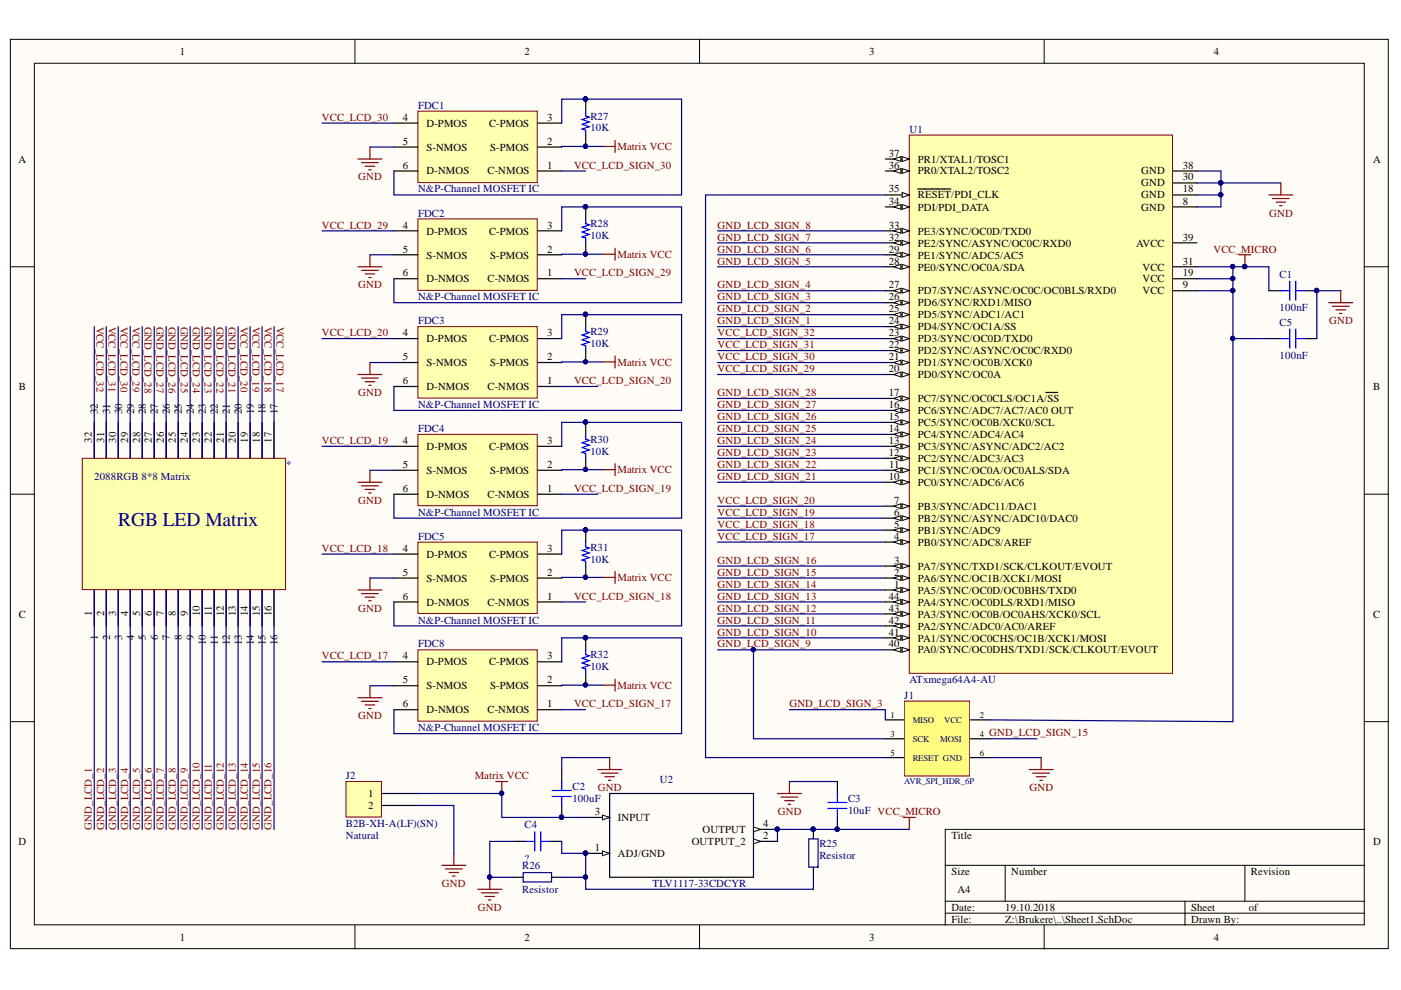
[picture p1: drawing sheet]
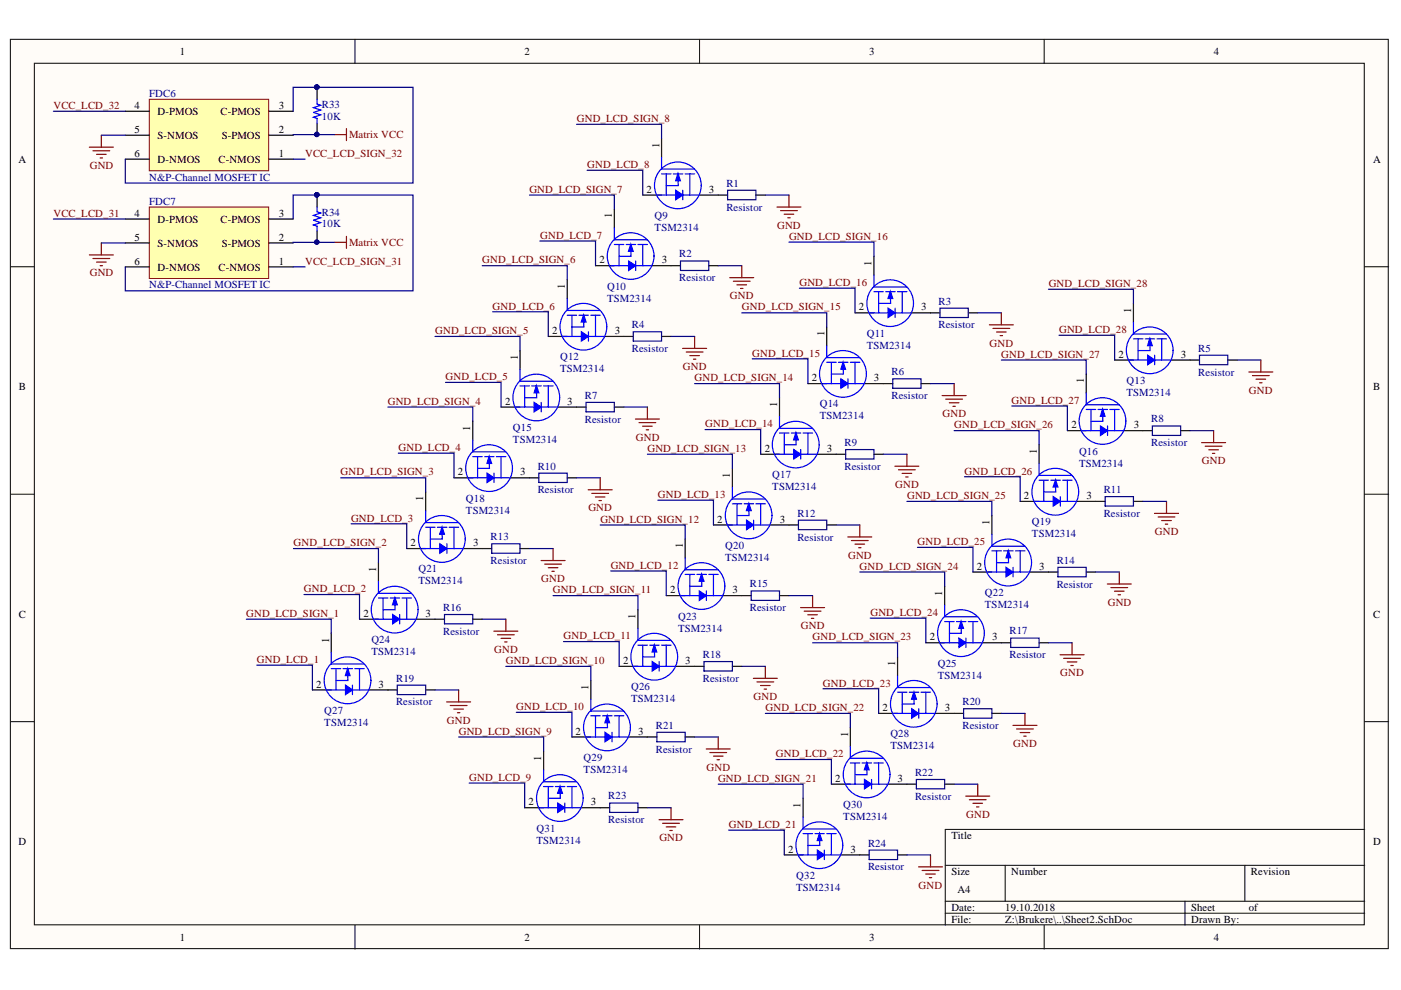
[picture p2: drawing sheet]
# Altium project Sleek Imponator.PrjPcb
2 sheets, 76 parts. Net scope: global (net labels, ports and power ports of the same name join across sheets).
Board file: PCB1.PcbDoc
Sheets:
  Sheet1.SchDoc
  Sheet2.SchDoc

## Sheet Sheet1.SchDoc
size A4

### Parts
*  2088RGB 8*8 Matrix  [PCBComponent_1]
C1  100nF  [CAP 0603/1608]
C2  100uF  [CAP 0603/1608]
C3  10uF  [CAP 0603/1608]
C4  ?  [CAP 0603/1608]
C5  100nF  [CAP 0603/1608]
FDC1  N&P-Channel MOSFET IC  [SSOT-6]
FDC2  N&P-Channel MOSFET IC  [SSOT-6]
FDC3  N&P-Channel MOSFET IC  [SSOT-6]
FDC4  N&P-Channel MOSFET IC  [SSOT-6]
FDC5  N&P-Channel MOSFET IC  [SSOT-6]
FDC8  N&P-Channel MOSFET IC  [SSOT-6]
J1  AVR_SPI_HDR_6P  [HEADER_3x2]
J2  B2B-XH-A(LF)(SN)  Colour: Natural  [JST XH B2B-XH-A]
R25  Resistor  [RESC0603(1608)_N]
R26  Resistor  [RESC0603(1608)_N]
R27  10K  [RES 0603/1608]
R28  10K  [RES 0603/1608]
R29  10K  [RES 0603/1608]
R30  10K  [RES 0603/1608]
R31  10K  [RES 0603/1608]
R32  10K  [RES 0603/1608]
U1  ATxmega64A4-AU  [44A_N]
U2  TLV1117-33CDCYR  [SOT230P700X180-4N]

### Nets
GND: C1.2 C2.2 C3.2 C4.2 C5.2 FDC1.5(S-NMOS) FDC2.5(S-NMOS) FDC3.5(S-NMOS) FDC4.5(S-NMOS) FDC5.5(S-NMOS) FDC8.5(S-NMOS) J1.6(GND) J2.2 R26.1 U1.8(GND) U1.18(GND) U1.30(GND) U1.38(GND)
Matrix VCC: C2.1 FDC1.2(S-PMOS) FDC2.2(S-PMOS) FDC3.2(S-PMOS) FDC4.2(S-PMOS) FDC5.2(S-PMOS) FDC8.2(S-PMOS) J2.1 R27.1 R28.1 R29.1 R30.1 R31.1 R32.1 U2.3(INPUT)
VCC_MICRO: C1.1 C3.1 C5.1 J1.2(VCC) R25.2 U1.9(VCC) U1.19(VCC) U1.31(VCC) U2.2(OUTPUT_2) U2.4(OUTPUT)
GND_LCD_1: *.1
GND_LCD_2: *.2
GND_LCD_3: *.3
GND_LCD_4: *.4
GND_LCD_5: *.5
GND_LCD_6: *.6
GND_LCD_7: *.7
GND_LCD_8: *.8
GND_LCD_9: *.9
GND_LCD_10: *.10
GND_LCD_11: *.11
GND_LCD_12: *.12
GND_LCD_13: *.13
GND_LCD_14: *.14
GND_LCD_15: *.15
GND_LCD_16: *.16
GND_LCD_21: *.21
GND_LCD_22: *.22
GND_LCD_23: *.23
GND_LCD_24: *.24
GND_LCD_25: *.25
GND_LCD_26: *.26
GND_LCD_27: *.27
GND_LCD_28: *.28
GND_LCD_SIGN_1: U1.24(PD4/SYNC/OC1A/SS)
GND_LCD_SIGN_2: U1.25(PD5/SYNC/ADC1/AC1)
GND_LCD_SIGN_3: J1.1(MISO) U1.26(PD6/SYNC/RXD1/MISO)
GND_LCD_SIGN_4: U1.27(PD7/SYNC/ASYNC/OC0C/OC0BLS/RXD0)
GND_LCD_SIGN_5: U1.28(PE0/SYNC/OC0A/SDA)
GND_LCD_SIGN_6: U1.29(PE1/SYNC/ADC5/AC5)
GND_LCD_SIGN_7: U1.32(PE2/SYNC/ASYNC/OC0C/RXD0)
GND_LCD_SIGN_8: U1.33(PE3/SYNC/OC0D/TXD0)
GND_LCD_SIGN_9: J1.3(SCK) U1.40(PA0/SYNC/OC0DHS/TXD1/SCK/CLKOUT/EVOUT)
GND_LCD_SIGN_10: U1.41(PA1/SYNC/OC0CHS/OC1B/XCK1/MOSI)
GND_LCD_SIGN_11: U1.42(PA2/SYNC/ADC0/AC0/AREF)
GND_LCD_SIGN_12: U1.43(PA3/SYNC/OC0B/OC0AHS/XCK0/SCL)
GND_LCD_SIGN_13: U1.44(PA4/SYNC/OC0DLS/RXD1/MISO)
GND_LCD_SIGN_14: U1.1(PA5/SYNC/OC0D/OC0BHS/TXD0)
GND_LCD_SIGN_15: J1.4(MOSI) U1.2(PA6/SYNC/OC1B/XCK1/MOSI)
GND_LCD_SIGN_16: U1.3(PA7/SYNC/TXD1/SCK/CLKOUT/EVOUT)
GND_LCD_SIGN_21: U1.10(PC0/SYNC/ADC6/AC6)
GND_LCD_SIGN_22: U1.11(PC1/SYNC/OC0A/OC0ALS/SDA)
GND_LCD_SIGN_23: U1.12(PC2/SYNC/ADC3/AC3)
GND_LCD_SIGN_24: U1.13(PC3/SYNC/ASYNC/ADC2/AC2)
GND_LCD_SIGN_25: U1.14(PC4/SYNC/ADC4/AC4)
GND_LCD_SIGN_26: U1.15(PC5/SYNC/OC0B/XCK0/SCL)
GND_LCD_SIGN_27: U1.16(PC6/SYNC/ADC7/AC7/AC0_OUT)
GND_LCD_SIGN_28: U1.17(PC7/SYNC/OC0CLS/OC1A/~{SS})
VCC_LCD_17: *.17 FDC8.4(D-PMOS)
VCC_LCD_18: *.18 FDC5.4(D-PMOS)
VCC_LCD_19: *.19 FDC4.4(D-PMOS)
VCC_LCD_20: *.20 FDC3.4(D-PMOS)
VCC_LCD_29: *.29 FDC2.4(D-PMOS)
VCC_LCD_30: *.30 FDC1.4(D-PMOS)
VCC_LCD_31: *.31
VCC_LCD_32: *.32
VCC_LCD_SIGN_17: FDC8.1(C-NMOS) U1.4(PB0/SYNC/ADC8/AREF)
VCC_LCD_SIGN_18: FDC5.1(C-NMOS) U1.5(PB1/SYNC/ADC9)
VCC_LCD_SIGN_19: FDC4.1(C-NMOS) U1.6(PB2/SYNC/ASYNC/ADC10/DAC0)
VCC_LCD_SIGN_20: FDC3.1(C-NMOS) U1.7(PB3/SYNC/ADC11/DAC1)
VCC_LCD_SIGN_29: FDC2.1(C-NMOS) U1.20(PD0/SYNC/OC0A)
VCC_LCD_SIGN_30: FDC1.1(C-NMOS) U1.21(PD1/SYNC/OC0B/XCK0)
VCC_LCD_SIGN_31: U1.22(PD2/SYNC/ASYNC/OC0C/RXD0)
VCC_LCD_SIGN_32: U1.23(PD3/SYNC/OC0D/TXD0)
NetC4_1: C4.1 R25.1 R26.2 U2.1(ADJ/GND)
NetFDC1_3: FDC1.3(C-PMOS) FDC1.6(D-NMOS) R27.2
NetFDC2_3: FDC2.3(C-PMOS) FDC2.6(D-NMOS) R28.2
NetFDC3_3: FDC3.3(C-PMOS) FDC3.6(D-NMOS) R29.2
NetFDC4_3: FDC4.3(C-PMOS) FDC4.6(D-NMOS) R30.2
NetFDC5_3: FDC5.3(C-PMOS) FDC5.6(D-NMOS) R31.2
NetFDC8_3: FDC8.3(C-PMOS) FDC8.6(D-NMOS) R32.2
NetJ1_5: J1.5(RESET) U1.35(~{RESET}/PDI_CLK)

Not connected (* = marked no-connect by the designer): U1 34(PDI/PDI_DATA) 36(PR0/XTAL2/TOSC2) 37(PR1/XTAL1/TOSC1) 39(AVCC)

## Sheet Sheet2.SchDoc
size A4

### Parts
FDC6  N&P-Channel MOSFET IC  [SSOT-6]
FDC7  N&P-Channel MOSFET IC  [SSOT-6]
Q9  TSM2314  [SOT95P280X130-3N]
Q10  TSM2314  [SOT95P280X130-3N]
Q11  TSM2314  [SOT95P280X130-3N]
Q12  TSM2314  [SOT95P280X130-3N]
Q13  TSM2314  [SOT95P280X130-3N]
Q14  TSM2314  [SOT95P280X130-3N]
Q15  TSM2314  [SOT95P280X130-3N]
Q16  TSM2314  [SOT95P280X130-3N]
Q17  TSM2314  [SOT95P280X130-3N]
Q18  TSM2314  [SOT95P280X130-3N]
Q19  TSM2314  [SOT95P280X130-3N]
Q20  TSM2314  [SOT95P280X130-3N]
Q21  TSM2314  [SOT95P280X130-3N]
Q22  TSM2314  [SOT95P280X130-3N]
Q23  TSM2314  [SOT95P280X130-3N]
Q24  TSM2314  [SOT95P280X130-3N]
Q25  TSM2314  [SOT95P280X130-3N]
Q26  TSM2314  [SOT95P280X130-3N]
Q27  TSM2314  [SOT95P280X130-3N]
Q28  TSM2314  [SOT95P280X130-3N]
Q29  TSM2314  [SOT95P280X130-3N]
Q30  TSM2314  [SOT95P280X130-3N]
Q31  TSM2314  [SOT95P280X130-3N]
Q32  TSM2314  [SOT95P280X130-3N]
R1  Resistor  [RESC0603(1608)_N]
R2  Resistor  [RESC0603(1608)_N]
R3  Resistor  [RESC0603(1608)_N]
R4  Resistor  [RESC0603(1608)_N]
R5  Resistor  [RESC0603(1608)_N]
R6  Resistor  [RESC0603(1608)_N]
R7  Resistor  [RESC0603(1608)_N]
R8  Resistor  [RESC0603(1608)_N]
R9  Resistor  [RESC0603(1608)_N]
R10  Resistor  [RESC0603(1608)_N]
R11  Resistor  [RESC0603(1608)_N]
R12  Resistor  [RESC0603(1608)_N]
R13  Resistor  [RESC0603(1608)_N]
R14  Resistor  [RESC0603(1608)_N]
R15  Resistor  [RESC0603(1608)_N]
R16  Resistor  [RESC0603(1608)_N]
R17  Resistor  [RESC0603(1608)_N]
R18  Resistor  [RESC0603(1608)_N]
R19  Resistor  [RESC0603(1608)_N]
R20  Resistor  [RESC0603(1608)_N]
R21  Resistor  [RESC0603(1608)_N]
R22  Resistor  [RESC0603(1608)_N]
R23  Resistor  [RESC0603(1608)_N]
R24  Resistor  [RESC0603(1608)_N]
R33  10K  [RES 0603/1608]
R34  10K  [RES 0603/1608]

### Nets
GND: FDC6.5(S-NMOS) FDC7.5(S-NMOS) R1.2 R2.2 R3.2 R4.2 R5.2 R6.2 R7.2 R8.2 R9.2 R10.2 R11.2 R12.2 R13.2 R14.2 R15.2 R16.2 R17.2 R18.2 R19.2 R20.2 R21.2 R22.2 R23.2 R24.2
Matrix VCC: FDC6.2(S-PMOS) FDC7.2(S-PMOS) R33.1 R34.1
GND_LCD_1: Q27.2(Source)
GND_LCD_2: Q24.2(Source)
GND_LCD_3: Q21.2(Source)
GND_LCD_4: Q18.2(Source)
GND_LCD_5: Q15.2(Source)
GND_LCD_6: Q12.2(Source)
GND_LCD_7: Q10.2(Source)
GND_LCD_8: Q9.2(Source)
GND_LCD_9: Q31.2(Source)
GND_LCD_10: Q29.2(Source)
GND_LCD_11: Q26.2(Source)
GND_LCD_12: Q23.2(Source)
GND_LCD_13: Q20.2(Source)
GND_LCD_14: Q17.2(Source)
GND_LCD_15: Q14.2(Source)
GND_LCD_16: Q11.2(Source)
GND_LCD_21: Q32.2(Source)
GND_LCD_22: Q30.2(Source)
GND_LCD_23: Q28.2(Source)
GND_LCD_24: Q25.2(Source)
GND_LCD_25: Q22.2(Source)
GND_LCD_26: Q19.2(Source)
GND_LCD_27: Q16.2(Source)
GND_LCD_28: Q13.2(Source)
GND_LCD_SIGN_1: Q27.1(Gate)
GND_LCD_SIGN_2: Q24.1(Gate)
GND_LCD_SIGN_3: Q21.1(Gate)
GND_LCD_SIGN_4: Q18.1(Gate)
GND_LCD_SIGN_5: Q15.1(Gate)
GND_LCD_SIGN_6: Q12.1(Gate)
GND_LCD_SIGN_7: Q10.1(Gate)
GND_LCD_SIGN_8: Q9.1(Gate)
GND_LCD_SIGN_9: Q31.1(Gate)
GND_LCD_SIGN_10: Q29.1(Gate)
GND_LCD_SIGN_11: Q26.1(Gate)
GND_LCD_SIGN_12: Q23.1(Gate)
GND_LCD_SIGN_13: Q20.1(Gate)
GND_LCD_SIGN_14: Q17.1(Gate)
GND_LCD_SIGN_15: Q14.1(Gate)
GND_LCD_SIGN_16: Q11.1(Gate)
GND_LCD_SIGN_21: Q32.1(Gate)
GND_LCD_SIGN_22: Q30.1(Gate)
GND_LCD_SIGN_23: Q28.1(Gate)
GND_LCD_SIGN_24: Q25.1(Gate)
GND_LCD_SIGN_25: Q22.1(Gate)
GND_LCD_SIGN_26: Q19.1(Gate)
GND_LCD_SIGN_27: Q16.1(Gate)
GND_LCD_SIGN_28: Q13.1(Gate)
VCC_LCD_31: FDC7.4(D-PMOS)
VCC_LCD_32: FDC6.4(D-PMOS)
VCC_LCD_SIGN_31: FDC7.1(C-NMOS)
VCC_LCD_SIGN_32: FDC6.1(C-NMOS)
NetFDC6_3: FDC6.3(C-PMOS) FDC6.6(D-NMOS) R33.2
NetFDC7_3: FDC7.3(C-PMOS) FDC7.6(D-NMOS) R34.2
NetQ9_3: Q9.3(Drain) R1.1
NetQ10_3: Q10.3(Drain) R2.1
NetQ11_3: Q11.3(Drain) R3.1
NetQ12_3: Q12.3(Drain) R4.1
NetQ13_3: Q13.3(Drain) R5.1
NetQ14_3: Q14.3(Drain) R6.1
NetQ15_3: Q15.3(Drain) R7.1
NetQ16_3: Q16.3(Drain) R8.1
NetQ17_3: Q17.3(Drain) R9.1
NetQ18_3: Q18.3(Drain) R10.1
NetQ19_3: Q19.3(Drain) R11.1
NetQ20_3: Q20.3(Drain) R12.1
NetQ21_3: Q21.3(Drain) R13.1
NetQ22_3: Q22.3(Drain) R14.1
NetQ23_3: Q23.3(Drain) R15.1
NetQ24_3: Q24.3(Drain) R16.1
NetQ25_3: Q25.3(Drain) R17.1
NetQ26_3: Q26.3(Drain) R18.1
NetQ27_3: Q27.3(Drain) R19.1
NetQ28_3: Q28.3(Drain) R20.1
NetQ29_3: Q29.3(Drain) R21.1
NetQ30_3: Q30.3(Drain) R22.1
NetQ31_3: Q31.3(Drain) R23.1
NetQ32_3: Q32.3(Drain) R24.1

## Nets that join several sheets
GND: Sheet1 (18 pins), Sheet2 (26 pins)
Matrix VCC: Sheet1 (15 pins), Sheet2 (FDC6.2 FDC7.2 R33.1 R34.1)
GND_LCD_1: Sheet1 (*.1), Sheet2 (Q27.2)
GND_LCD_2: Sheet1 (*.2), Sheet2 (Q24.2)
GND_LCD_3: Sheet1 (*.3), Sheet2 (Q21.2)
GND_LCD_4: Sheet1 (*.4), Sheet2 (Q18.2)
GND_LCD_5: Sheet1 (*.5), Sheet2 (Q15.2)
GND_LCD_6: Sheet1 (*.6), Sheet2 (Q12.2)
GND_LCD_7: Sheet1 (*.7), Sheet2 (Q10.2)
GND_LCD_8: Sheet1 (*.8), Sheet2 (Q9.2)
GND_LCD_9: Sheet1 (*.9), Sheet2 (Q31.2)
GND_LCD_10: Sheet1 (*.10), Sheet2 (Q29.2)
GND_LCD_11: Sheet1 (*.11), Sheet2 (Q26.2)
GND_LCD_12: Sheet1 (*.12), Sheet2 (Q23.2)
GND_LCD_13: Sheet1 (*.13), Sheet2 (Q20.2)
GND_LCD_14: Sheet1 (*.14), Sheet2 (Q17.2)
GND_LCD_15: Sheet1 (*.15), Sheet2 (Q14.2)
GND_LCD_16: Sheet1 (*.16), Sheet2 (Q11.2)
GND_LCD_21: Sheet1 (*.21), Sheet2 (Q32.2)
GND_LCD_22: Sheet1 (*.22), Sheet2 (Q30.2)
GND_LCD_23: Sheet1 (*.23), Sheet2 (Q28.2)
GND_LCD_24: Sheet1 (*.24), Sheet2 (Q25.2)
GND_LCD_25: Sheet1 (*.25), Sheet2 (Q22.2)
GND_LCD_26: Sheet1 (*.26), Sheet2 (Q19.2)
GND_LCD_27: Sheet1 (*.27), Sheet2 (Q16.2)
GND_LCD_28: Sheet1 (*.28), Sheet2 (Q13.2)
GND_LCD_SIGN_1: Sheet1 (U1.24), Sheet2 (Q27.1)
GND_LCD_SIGN_2: Sheet1 (U1.25), Sheet2 (Q24.1)
GND_LCD_SIGN_3: Sheet1 (J1.1 U1.26), Sheet2 (Q21.1)
GND_LCD_SIGN_4: Sheet1 (U1.27), Sheet2 (Q18.1)
GND_LCD_SIGN_5: Sheet1 (U1.28), Sheet2 (Q15.1)
GND_LCD_SIGN_6: Sheet1 (U1.29), Sheet2 (Q12.1)
GND_LCD_SIGN_7: Sheet1 (U1.32), Sheet2 (Q10.1)
GND_LCD_SIGN_8: Sheet1 (U1.33), Sheet2 (Q9.1)
GND_LCD_SIGN_9: Sheet1 (J1.3 U1.40), Sheet2 (Q31.1)
GND_LCD_SIGN_10: Sheet1 (U1.41), Sheet2 (Q29.1)
GND_LCD_SIGN_11: Sheet1 (U1.42), Sheet2 (Q26.1)
GND_LCD_SIGN_12: Sheet1 (U1.43), Sheet2 (Q23.1)
GND_LCD_SIGN_13: Sheet1 (U1.44), Sheet2 (Q20.1)
GND_LCD_SIGN_14: Sheet1 (U1.1), Sheet2 (Q17.1)
GND_LCD_SIGN_15: Sheet1 (J1.4 U1.2), Sheet2 (Q14.1)
GND_LCD_SIGN_16: Sheet1 (U1.3), Sheet2 (Q11.1)
GND_LCD_SIGN_21: Sheet1 (U1.10), Sheet2 (Q32.1)
GND_LCD_SIGN_22: Sheet1 (U1.11), Sheet2 (Q30.1)
GND_LCD_SIGN_23: Sheet1 (U1.12), Sheet2 (Q28.1)
GND_LCD_SIGN_24: Sheet1 (U1.13), Sheet2 (Q25.1)
GND_LCD_SIGN_25: Sheet1 (U1.14), Sheet2 (Q22.1)
GND_LCD_SIGN_26: Sheet1 (U1.15), Sheet2 (Q19.1)
GND_LCD_SIGN_27: Sheet1 (U1.16), Sheet2 (Q16.1)
GND_LCD_SIGN_28: Sheet1 (U1.17), Sheet2 (Q13.1)
VCC_LCD_31: Sheet1 (*.31), Sheet2 (FDC7.4)
VCC_LCD_32: Sheet1 (*.32), Sheet2 (FDC6.4)
VCC_LCD_SIGN_31: Sheet1 (U1.22), Sheet2 (FDC7.1)
VCC_LCD_SIGN_32: Sheet1 (U1.23), Sheet2 (FDC6.1)
